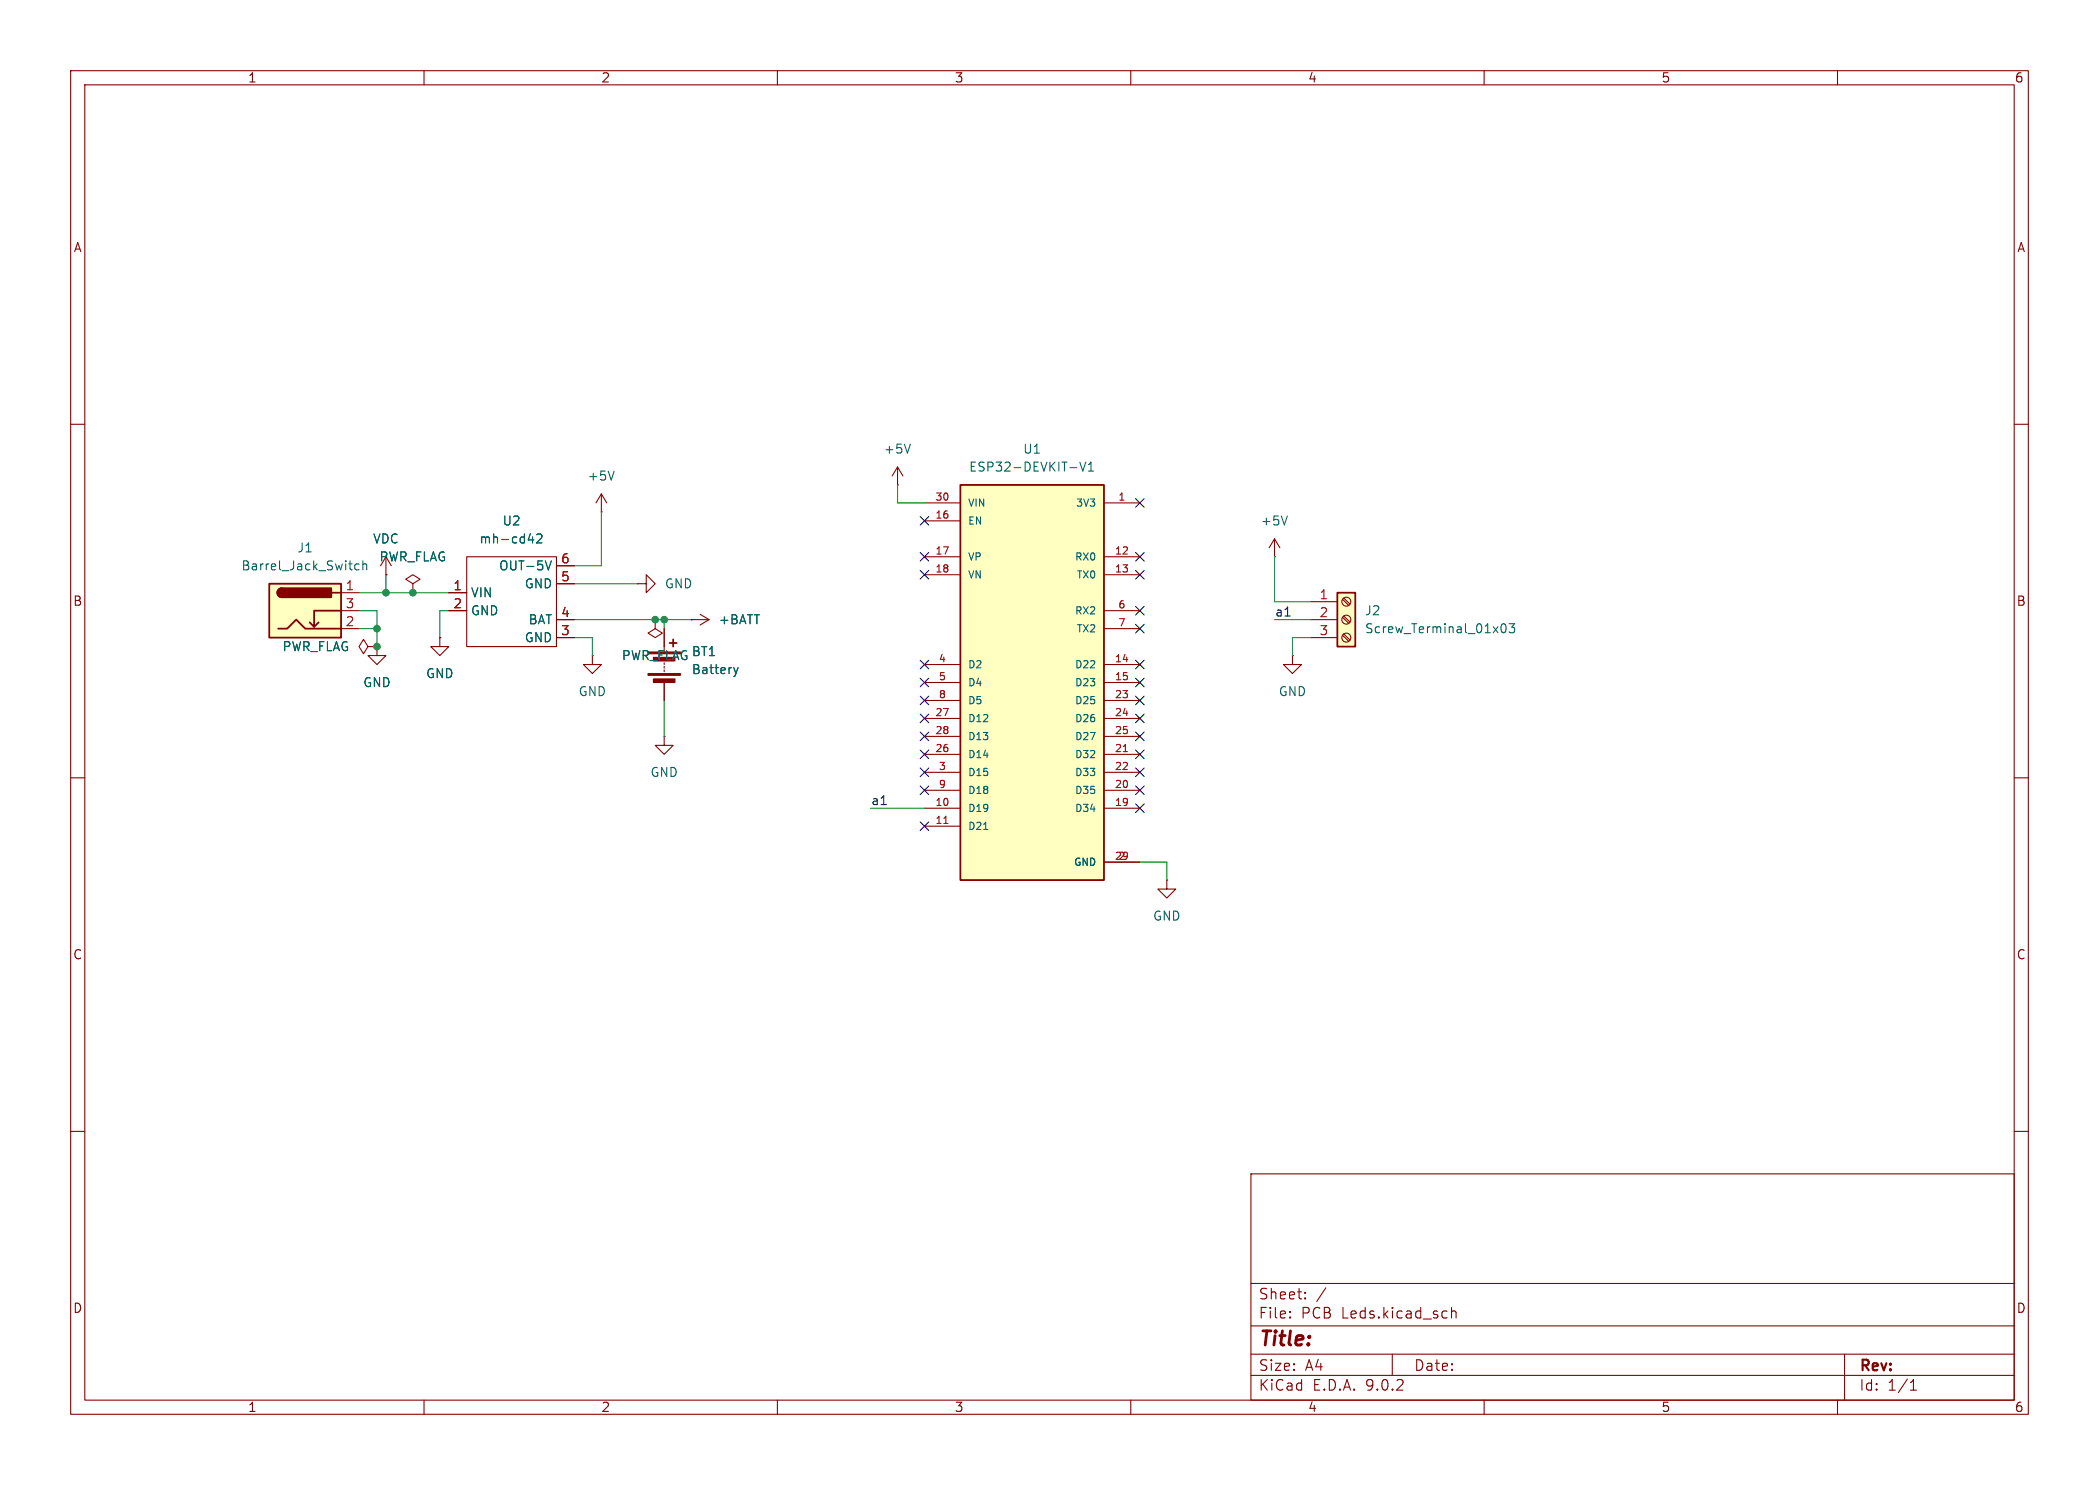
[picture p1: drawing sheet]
<svg xmlns="http://www.w3.org/2000/svg" width="297mm" height="210mm" viewBox="0 0 297 210" stroke-linecap="round" stroke-linejoin="round" font-family="sans-serif">
<g fill="none" stroke="#840000" stroke-width=".15">
<path d="M10 10h277v190h-277zM12 12h273v186h-273zM60 10v2M110 10v2M160 10v2M210 10v2M260 10v2M10 60h2M180.3 78.7h.1M180.3 76.2l-.7 1.3M180.3 76.2l.8 1.3M180.3 76.2v2.5"/>
<path d="M285 60h2M92.7 87.6v1.3l1 .6-1 .7-1-.7 1-.6M92.7 87.6h.1M182.9 92.7v1.3h1.2l-1.2 1.3-1.3-1.3h1.3M182.9 92.7h.1M10 110h2M285 110h2M165.1 124.5v1.2h1.3l-1.3 1.3-1.3-1.3h1.3M165.1 124.5h.1M10 160h2M177 166h108v32h-108zM285 160h2"/>
<path d="M60 198v2M110 198v2M160 198v2M177 194.5h108M177 191.5h108M177 187.5h108M177 181.5h108M182.5 186.3h.1l-.1 .1M182.5 186.3v.1M182.5 185.5v.1M182.5 185.5h.1l-.1 .1M184.7 183.6v.1"/>
<path d="M184.7 183.6h-.1l.1 .1M184.7 182.8v.1M184.7 182.8h-.1l.1 .1M187.6 182.1l-1.3 2M197 191.5v3M205.4 184.9v1.5M205.4 185.5a.37 .37 0 0 1 .6 .1v.8M210 198v2M260 198v2M261 191.5v6.5M270.3 196.6h.9M270.3 195.5l.4-.4v1.5"/>
</g>
<path d="M182.2 73l-.5 1.2" fill="none" stroke="#006464" stroke-width=".15"/>
<path d="M135.9 68.6h20.3v55.9h-20.3z" fill="#ffffc2"/>
<path d="M135.9 68.6h20.3v55.9h-20.3z" fill="none" stroke="#840000" stroke-width=".25"/>
<g fill="none" stroke="#840000" stroke-width=".15">
<path d="M127 68.6h.1M127 66l-.8 1.3M127 66l.8 1.3M127 66v2.6M130.8 71.1h5.1M130.8 73.7h5.1M130.8 78.7h5.1M156.2 71.1h5.1M156.2 78.7h5.1M130.8 81.3h5.1M130.8 94h5.1M130.8 96.5h5.1"/>
<path d="M130.8 99.1h5.1M156.2 81.3h5.1M156.2 94h5.1M156.2 96.5h5.1M156.2 99.1h5.1M156.2 86.4h5.1M156.2 88.9h5.1M130.8 101.6h5.1M130.8 104.1h5.1M130.8 106.7h5.1M130.8 109.2h5.1M130.8 111.8h5.1"/>
<path d="M130.8 114.3h5.1M130.8 116.8h5.1M156.2 101.6h5.1M156.2 104.1h5.1M156.2 106.7h5.1M156.2 109.2h5.1M156.2 111.8h5.1M156.2 114.3h5.1M156.2 121.9h5.1"/>
</g>
<path d="M128.8 62.8l-.4 1.3M152.8 65.3l.4 1.3 .4-1.3M154 66.6h.7M154 65.7l.4-.4v1.3M139.2 117.3h.6" fill="none" stroke="#006464" stroke-width=".15"/>
<path d="M133.5 116.5h.6M158.9 106.3h.6" fill="none" stroke="#a90000" stroke-width=".15"/>
<path d="M189.2 83.8h2.6v7.6h-2.6z" fill="#ffffc2"/>
<path d="M189.2 83.8h2.6v7.6h-2.6z" fill="none" stroke="#840000" stroke-width=".25"/>
<g fill="none" stroke="#840000" stroke-width=".15">
<path d="M185.4 85.1h3.8M185.4 87.6h3.8M185.4 90.2h3.8M190 84.8l.8 .8M190 87.3l.8 .8M190 89.8l.8 .9M190.1 84.6l.9 .8M190.1 87.1l.9 .9M190.1 89.7l.9 .8"/>
<circle cx="190.5" cy="85.1" r=".63"/>
<circle cx="190.5" cy="90.2" r=".63"/>
<circle cx="190.5" cy="87.6" r=".63"/>
</g>
<path d="M212.5 88.3l.2-.1a.69 .69 0 0 1 .3 1.2l-.2 .1a.69 .69 0 0 1-.3-1.2zM213.5 88.2h.8l-.4 .5 .4 .1v.6l-.2 .1h-.4l-.2-.1" fill="none" stroke="#006464" stroke-width=".15"/>
<path d="M38.1 82.6h10.2v7.6h-10.2z" fill="#ffffc2"/>
<path d="M38.1 82.6h10.2v7.6h-10.2zM39.4 88.9h1.2l1.3-1.3 1.3 1.3h5.1M39.9 83.2a.64 .64 0 0 0-.7 .6 .64 .64 0 0 0 .7 .7M45.1 88l-.7 .6M47 83.8h1.3M48.3 86.4h-3.9v2.2l-.6-.6M94.7 90.9h1.1M95.2 90.4v1" fill="none" stroke="#840000" stroke-width=".25"/>
<g fill="#840000" stroke="#840000" stroke-width=".25">
<path d="M39.4 83.4l.5-.2v1.3a.63 .63 0 0 1-.6-.4 .63 .63 0 0 1 .1-.7z"/>
<path d="M39.9 83.2h7v1.3h-7z"/>
</g>
<g fill="none" stroke="#840000" stroke-width=".15">
<path d="M54.6 78.7v2.6M66 78.7h12.7v12.7h-12.7zM85.1 72.4h.1M85.1 69.9l-.8 1.2M85.1 69.9l.8 1.2M85.1 69.9v2.5M48.3 83.8h2.5M48.3 86.4h2.5M48.3 88.9h2.5M52.1 91.4l-.7-1-.6 1 .6 1.1 .7-1.1h1.2M53.3 91.4h.1M53.3 91.4v1.3h1.3l-1.3 1.3-1.2-1.3h1.2"/>
<path d="M54.6 81.3h.1M58.4 82.6l1-.7-1-.6-1 .6 1 .7v1.2M58.4 83.8h.1M62.2 90.2v1.2h1.3l-1.3 1.3-1.2-1.3h1.2M62.2 90.2h.1M63.5 83.8h2.5M63.5 86.4h2.5M78.7 87.6h2.6M78.7 80h2.6M78.7 82.6h2.6M78.7 90.2h2.6M83.8 92.7v1.3h1.3l-1.3 1.3-1.3-1.3h1.3"/>
<path d="M83.8 92.7h.1M90.2 82.6h1.2v-1.3l1.3 1.3-1.3 1.2v-1.2M90.2 82.6h.1M92.7 87.6h.1M94 88.9v3.3M94 94.2v.3M94 94.7v.3M94 96.5v2.6M97.8 87.6h.1M97.8 87.6h2.5M99.1 86.9l1.2 .7M100.3 87.6l-1.2 .8"/>
<path d="M94 104.1v1.3h1.2l-1.2 1.3-1.3-1.3h1.3M94 104.1h.1"/>
</g>
<path d="M50.8 79.8l-.4-.1-.2 .3v.3l.1 .2h.5M51.3 79.9l.2-.2 .3 .1 .1 .8M51.3 79.3v1.3M74.7 76.4h.8M75.4 75.9v.9M76 75.6l.1-.1h.3l.2 .1 .1 .3-.1 .2-.7 .7h.8M78 79.3l-.4 1.3M86.9 66.6l-.4 1.3M103.8 94.4l.3 .9M104.1 95.3l-.2 .3M104.4 94.4l-.3 .9" fill="none" stroke="#006464" stroke-width=".15"/>
<g fill="#840000" stroke="#840000" stroke-width=".15">
<path d="M91.7 92.2h4.6v.3h-4.6z"/>
<path d="M91.7 95.3h4.6v.2h-4.6z"/>
<path d="M92.5 93h3v.5h-3z"/>
<path d="M92.5 96h3v.5h-3z"/>
</g>
<g fill="none" stroke="#009600" stroke-width=".15">
<path d="M85.1 72.4v7.6h-3.8M127 68.6v2.5h3.8M180.3 78.7v6.4h5.1M50.8 83.8h12.7M50.8 88.9h2.5M50.8 86.4h2.5v5M54.6 81.3v2.5M63.5 86.4h-1.3v3.8M81.3 87.6h16.5M81.3 90.2h2.5v2.5M81.3 82.6h8.9M94 87.6v1.3"/>
<path d="M94 99.1v5M180.3 87.6h5.1M185.4 90.2h-2.5v2.5M123.2 114.3h7.6M161.3 121.9h3.8v2.6"/>
</g>
<g fill="none" stroke="#000084" stroke-width=".15">
<path d="M130.2 78.1l1.2 1.2M130.2 73.1l1.2 1.2M131.4 78.1l-1.2 1.2M131.4 73.1l-1.2 1.2M160.7 70.5l1.2 1.2M160.7 78.1l1.2 1.2M161.9 70.5l-1.2 1.2M161.9 78.1l-1.2 1.2M130.2 95.9l1.2 1.2M130.2 98.5l1.2 1.2M130.2 93.4l1.2 1.2M130.2 80.7l1.2 1.2"/>
<path d="M131.4 95.9l-1.2 1.2M131.4 98.5l-1.2 1.2M131.4 93.4l-1.2 1.2M131.4 80.7l-1.2 1.2M160.7 95.9l1.2 1.2M160.7 93.4l1.2 1.2M160.7 88.3l1.2 1.2M160.7 98.5l1.2 1.2M160.7 80.7l1.2 1.2M160.7 85.8l1.2 1.2M161.9 95.9l-1.2 1.2M161.9 93.4l-1.2 1.2"/>
<path d="M161.9 88.3l-1.2 1.2M161.9 98.5l-1.2 1.2M161.9 80.7l-1.2 1.2M161.9 85.8l-1.2 1.2M130.2 101l1.2 1.2M130.2 103.5l1.2 1.2M130.2 116.2l1.2 1.2M130.2 106.1l1.2 1.2M130.2 111.2l1.2 1.2M130.2 108.6l1.2 1.2M131.4 101l-1.2 1.2M131.4 103.5l-1.2 1.2"/>
<path d="M131.4 116.2l-1.2 1.2M131.4 106.1l-1.2 1.2M131.4 108.6l-1.2 1.2M131.4 111.2l-1.2 1.2M160.7 106.1l1.2 1.2M160.7 101l1.2 1.2M160.7 103.5l1.2 1.2M160.7 108.6l1.2 1.2M160.7 111.2l1.2 1.2M160.7 113.7l1.2 1.2M161.9 106.1l-1.2 1.2M161.9 101l-1.2 1.2"/>
<path d="M161.9 103.5l-1.2 1.2M161.9 108.6l-1.2 1.2M161.9 111.2l-1.2 1.2M161.9 113.7l-1.2 1.2"/>
</g>
<g fill="#009600" stroke="#009600" stroke-width=".15">
<circle cx="94" cy="87.6" r=".46"/>
<circle cx="92.7" cy="87.6" r=".46"/>
<circle cx="58.4" cy="83.8" r=".46"/>
<circle cx="53.3" cy="88.9" r=".46"/>
<circle cx="53.3" cy="91.4" r=".46"/>
<circle cx="54.6" cy="83.8" r=".46"/>
</g>
<text font-size="2.8" fill="#840000" x="178" y="190.9">Title:</text>
<g font-size="2.1" fill="#840000">
<text x="178" y="184">Sheet:</text>
<text x="178" y="186.7">File:</text>
<text x="184.1" y="186.7">PCB</text>
<text x="189.9" y="186.7">Leds.kicad_sch</text>
<text x="178" y="196.9">KiCad</text>
<text x="178" y="194.1">Size:</text>
<text x="184.7" y="194.1">A4</text>
<text x="185.7" y="196.9">E.D.A.</text>
<text x="193.3" y="196.9">9.0.2</text>
<text x="200" y="194.1">Date:</text>
<text x="263" y="194.3">Rev:</text>
<text x="263" y="196.9">Id:</text>
<text x="267.1" y="196.9">1/1</text>
</g>
<g font-size="1.8" fill="#840000">
<text x="35" y="11.9">1</text>
<text x="85" y="11.9">2</text>
<text x="135" y="11.9">3</text>
<text x="185" y="11.9">4</text>
<text x="235" y="11.9">5</text>
<text x="285" y="11.9">6</text>
<text x="10.3" y="35.9">A</text>
<text x="285.3" y="35.9">A</text>
<text x="10.3" y="85.9">B</text>
<text x="285.3" y="85.9">B</text>
<text x="10.3" y="135.9">C</text>
<text x="285.3" y="135.9">C</text>
<text x="10.3" y="185.9">D</text>
<text x="285.3" y="185.9">D</text>
<text x="35" y="199.9">1</text>
<text x="85" y="199.9">2</text>
<text x="135" y="199.9">3</text>
<text x="185" y="199.9">4</text>
<text x="235" y="199.9">5</text>
<text x="285" y="199.9">6</text>
</g>
<g font-size="1.8" fill="#006464">
<text x="125" y="64.4">+5V</text>
<text x="144.7" y="64.4">U1</text>
<text x="83.1" y="68.2">+5V</text>
<text x="137" y="66.9">ESP32-DEVKIT-V1</text>
<text x="52.7" y="77.1">VDC</text>
<text x="67.8" y="77.1">mh-cd42</text>
<text x="71" y="74.5">U2</text>
<text x="178.3" y="74.5">+5V</text>
<text x="34.1" y="80.9">Barrel_Jack_Switch</text>
<text x="42" y="78.3">J1</text>
<text x="53.6" y="79.6">PWR_FLAG</text>
<text x="70.5" y="80.9">OUT-5V</text>
<text x="74.2" y="83.4">GND</text>
<text x="94" y="83.4">GND</text>
<text x="66.5" y="84.7">VIN</text>
<text x="66.5" y="87.2">GND</text>
<text x="74.7" y="88.5">BAT</text>
<text x="101.6" y="88.5">+BATT</text>
<text x="193" y="87.2">J2</text>
<text x="193" y="89.8">Screw_Terminal_01x03</text>
<text x="39.9" y="92.3">PWR_FLAG</text>
<text x="74.2" y="91">GND</text>
<text x="87.9" y="93.6">PWR_FLAG</text>
<text x="97.8" y="93">BT1</text>
<text x="97.8" y="95.5">Battery</text>
<text x="51.3" y="97.4">GND</text>
<text x="60.2" y="96.1">GND</text>
<text x="81.8" y="98.7">GND</text>
<text x="180.8" y="98.7">GND</text>
<text x="91.9" y="110.1">GND</text>
<text x="163.1" y="130.4">GND</text>
</g>
<g font-size="1.8" fill="#a90000">
<text x="48.8" y="83.6">1</text>
<text x="64.1" y="83.6">1</text>
<text x="79.3" y="79.8">6</text>
<text x="79.3" y="82.3">5</text>
<text x="48.8" y="86.1">3</text>
<text x="48.8" y="88.6">2</text>
<text x="64.1" y="86.1">2</text>
<text x="79.3" y="87.4">4</text>
<text x="79.3" y="89.9">3</text>
<text x="186.6" y="84.8">1</text>
<text x="186.6" y="87.4">2</text>
<text x="186.6" y="89.9">3</text>
</g>
<g font-size="1.8" fill="#0f0f0f">
<text x="180.3" y="87.3">a1</text>
<text x="123.2" y="114">a1</text>
</g>
<g font-size="1.4" fill="#a90000">
<text x="132.3" y="70.9">30</text>
<text x="158.1" y="70.9">1</text>
<text x="132.3" y="73.4">16</text>
<text x="132.3" y="78.5">17</text>
<text x="132.3" y="81">18</text>
<text x="157.7" y="78.5">12</text>
<text x="157.7" y="81">13</text>
<text x="158.1" y="86.1">6</text>
<text x="158.1" y="88.6">7</text>
<text x="132.7" y="93.7">4</text>
<text x="157.7" y="93.7">14</text>
<text x="132.3" y="101.3">27</text>
<text x="132.7" y="96.3">5</text>
<text x="132.7" y="98.8">8</text>
<text x="157.7" y="96.3">15</text>
<text x="157.7" y="98.8">23</text>
<text x="157.7" y="101.3">24</text>
<text x="132.3" y="103.9">28</text>
<text x="132.3" y="106.4">26</text>
<text x="157.7" y="103.9">25</text>
<text x="157.7" y="106.4">21</text>
<text x="132.7" y="109">3</text>
<text x="132.7" y="111.5">9</text>
<text x="157.7" y="109">22</text>
<text x="157.7" y="111.5">20</text>
<text x="132.3" y="114">10</text>
<text x="132.3" y="116.6">11</text>
<text x="157.7" y="114">19</text>
<text x="157.7" y="121.7">29</text>
<text x="158.1" y="121.7">2</text>
</g>
<g font-size="1.4" fill="#006464">
<text x="136.9" y="71.9">VIN</text>
<text x="152.1" y="71.9">3V3</text>
<text x="136.9" y="74.4">EN</text>
<text x="136.9" y="79.5">VP</text>
<text x="136.9" y="82">VN</text>
<text x="152" y="79.5">RX0</text>
<text x="152.2" y="82">TX0</text>
<text x="152" y="87.1">RX2</text>
<text x="152.2" y="89.6">TX2</text>
<text x="136.9" y="94.7">D2</text>
<text x="152" y="94.7">D22</text>
<text x="136.9" y="97.3">D4</text>
<text x="136.9" y="99.8">D5</text>
<text x="152" y="97.3">D23</text>
<text x="152" y="99.8">D25</text>
<text x="136.9" y="102.3">D12</text>
<text x="136.9" y="104.9">D13</text>
<text x="136.9" y="107.4">D14</text>
<text x="152" y="102.3">D26</text>
<text x="152" y="104.9">D27</text>
<text x="152" y="107.4">D32</text>
<text x="136.9" y="110">D15</text>
<text x="136.9" y="112.5">D18</text>
<text x="152" y="110">D33</text>
<text x="152" y="112.5">D35</text>
<text x="136.9" y="115">D19</text>
<text x="136.9" y="117.6">D21</text>
<text x="152" y="115">D34</text>
<text x="151.8" y="122.7">GND</text>
</g>
</svg>
